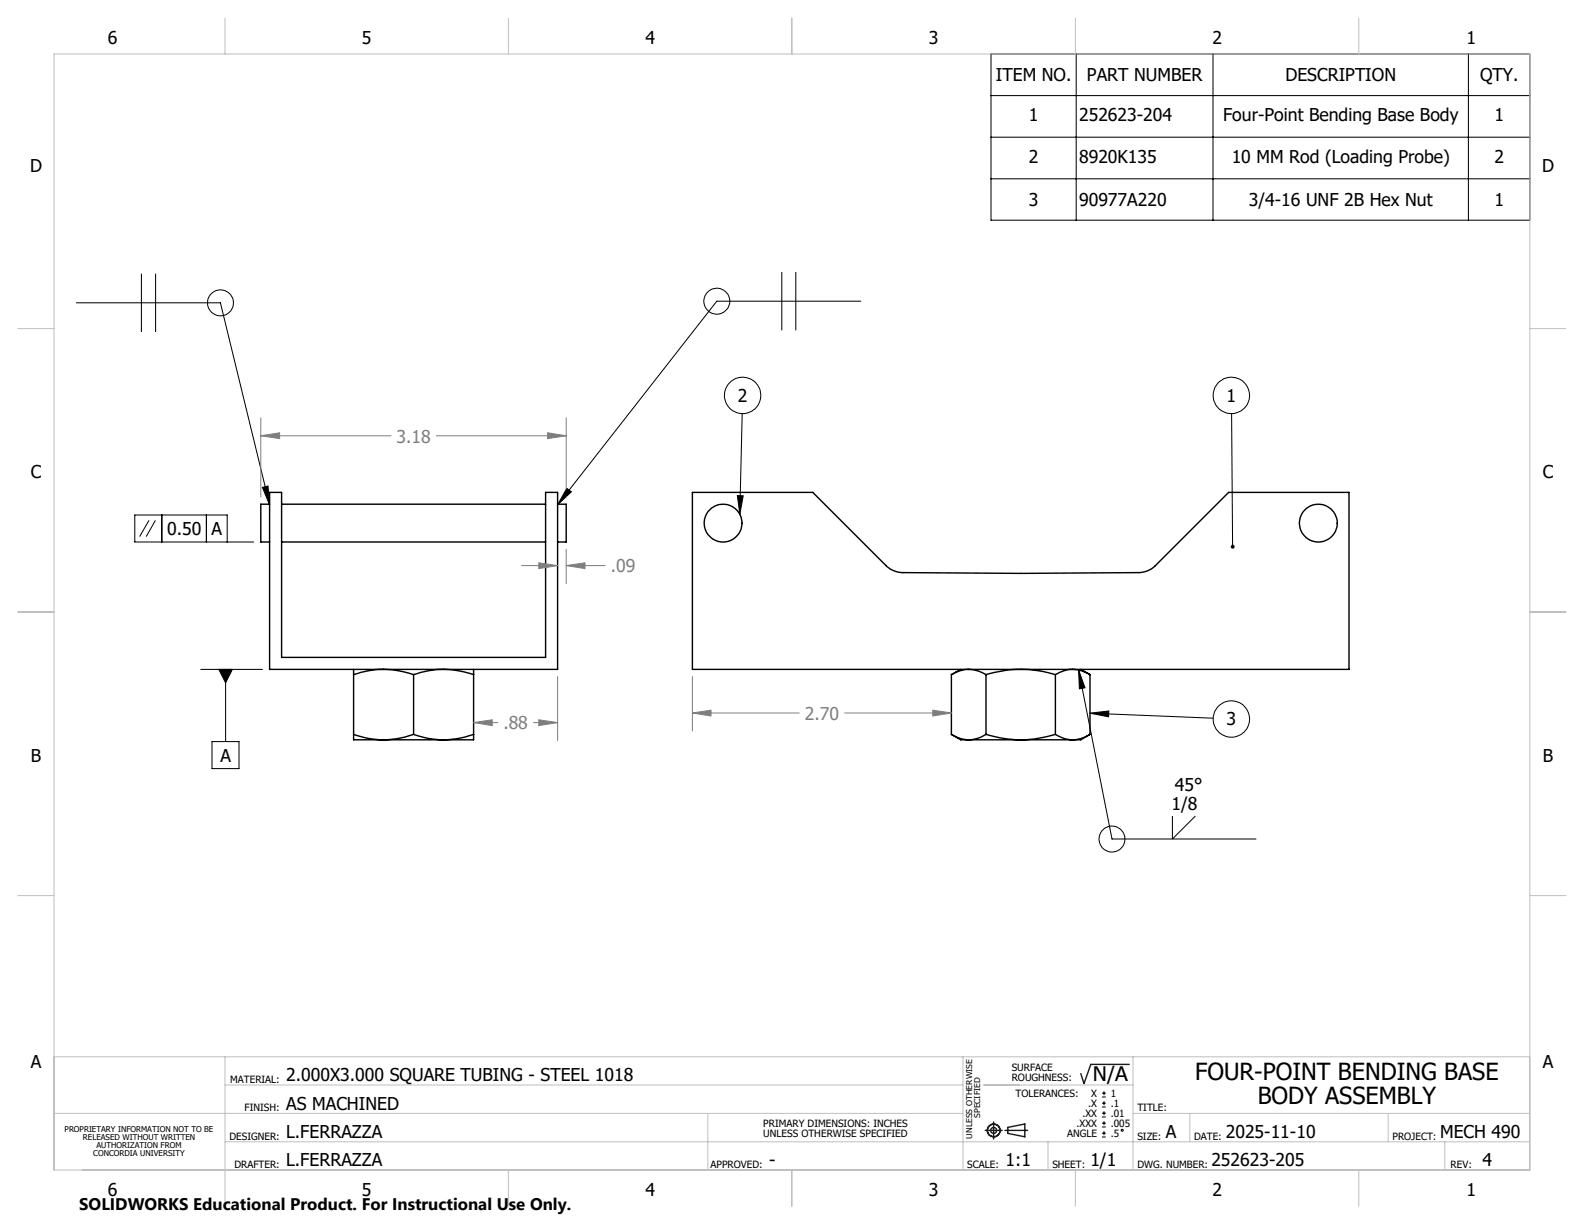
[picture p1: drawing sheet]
<svg xmlns="http://www.w3.org/2000/svg" width="279mm" height="216mm" viewBox="0 0 279 216" stroke-linecap="round" stroke-linejoin="round" font-family="sans-serif">
<g fill="none" stroke="#000" stroke-width=".25">
<path d="M47.6 88.9h-1.6v6.7h1.6M47.6 86.9h2.1v29.1h46.5v-29.1h2.2v31.2h-50.8zM49.7 95.6h46.5M49.7 88.9h46.5M98.4 88.9h1.5v6.7h-1.5M122.1 86.9h21.3l13.1 13 1.2 .8 1.3 .3a1407.2 1407.2 0 0 0 42.3 0l1.1-.3 1.2-.8 13.1-13h21.2v31.2h-115.8zM62.4 119a15.7 15.7 0 0 1 10.6 0M62.4 118.1v.9M62.4 119v10.5M73 119a15.7 15.7 0 0 1 10.5 0M73 119v10.5M83.5 118.1v.9"/>
<path d="M83.5 119v10.5M167.8 119a5.5 5.5 0 0 1 6.1 0M167.8 119v10.5M169.5 118.1l-1.7 .9M173.9 119a20.9 20.9 0 0 1 12.3 0M173.9 119v10.5M186.2 119a5.5 5.5 0 0 1 6.1 0M186.2 119v10.5M190.6 118.1l1.7 .9M192.3 119v10.5M62.4 129.5a15.3 15.3 0 0 0 5.3 1M62.4 129.5v.7a.3 .3 0 0 0 .1 .3 .3 .3 0 0 0 .4 0h4.8"/>
<path d="M67.7 130.5h10.5M73 129.5a16 16 0 0 1-5.3 1M73 129.5a15.3 15.3 0 0 0 5.2 1M83.5 129.5a16 16 0 0 1-5.3 1M83.5 129.5v1h-5.3M167.8 129.5a5.9 5.9 0 0 0 3.1 1M167.8 129.5l1.7 1h1.4M170.9 130.5h9.2M173.9 129.5a5.8 5.8 0 0 1-3 1M173.9 129.5a21.4 21.4 0 0 0 6.2 1M180.1 130.5h9.1M186.2 129.5a5.6 5.6 0 0 0 3 1"/>
<path d="M186.2 129.5a22.7 22.7 0 0 1-6.1 1M192.3 129.5a5.8 5.8 0 0 1-3.1 1M192.3 129.5l-1.7 1h-1.4"/>
<circle cx="127.5" cy="92.3" r="3.3"/>
<circle cx="232.5" cy="92.3" r="3.3"/>
</g>
<g fill="none" stroke="#000" stroke-width=".18">
<path d="M174.8 9.5h95v29.3h-95zM174.8 16.9h95M189.8 9.5v29.3M214 9.5v29.3M259 9.5v29.3M174.8 24.2h95M174.8 31.5h95M13.5 53.4h25.4l8.7 35.6M24.9 48.3v10.3M27.4 48.3v10.3M137.9 48v10.3M140.4 48v10.3"/>
<path d="M151.8 53.1h-25.4l-28 35.9M130.9 73l-.4 17.7M217.2 73l.2 23.4M26.3 91.8l-1.7 2.9M27.4 91.8l-1.6 2.9M28.5 90.8v4.8M36.4 90.8v4.8M40.1 95.6v-4.8h-16.3v4.8h20.9M46.3 86l1-.3 .3 3.3zM100 86.1l.8 .6-2.4 2.3zM130.1 87.4l1 .1-.6 3.2zM35.4 118.1h10.9"/>
<path d="M38.6 118.1h2.4l-1.2 2.3zM39.8 118.1v12.7M190.3 118.2l1.1 3.1-1 .2zM190.3 118.2l5.8 29.8h25.4M37.4 130.8h4.8v4.8h-4.8zM192.3 125.8l3.3-.4-.1 1zM192.3 125.8l21.7 .9M206.8 143.9v4.1l4.1-4.1M194.4 193.5h.7M194.4 192.8h.7M194.4 195.3h.7M194.4 194.6h.7"/>
<path d="M194.4 197h.7M194.4 196.4h.7M194.4 198.8h.7M194.4 198.1h.7M194.4 199.9h.7M194.7 192.5v.7M194.7 194.2v.7M194.7 196v.7M194.7 197.8v.7M194.7 199.5v.7M194.4 200.6h.7"/>
<circle cx="38.9" cy="53.4" r="2.28"/>
<circle cx="126.4" cy="53.1" r="2.29"/>
<circle cx="131" cy="69.7" r="3.2"/>
<circle cx="217.2" cy="69.8" r="3.2"/>
<circle cx="217.2" cy="126.8" r="3.2"/>
<circle cx="196.1" cy="148" r="2.29"/>
<circle cx="197.9" cy="199.4" r=".17"/>
</g>
<g fill="none" stroke="#808080" stroke-width=".18">
<path d="M46 76.9l3.3-.6v1.1zM46 73.7v14M46 76.9h23M76.9 76.9h23M96.6 76.3l3.3 .6-3.3 .5zM99.9 73.7v14M92 99.8h6.4M95 99.3l3.4 .5-3.4 .5zM99.9 99.8l3.3-.5v1zM99.9 96.9v6M99.9 99.8h6.9M98.4 119.3v11.3"/>
<path d="M122.1 119.3v9.6M83.5 127.5l3.3-.5v1zM83.5 127.5h4.3M94.1 127.5h4.3M95 127l3.4 .5-3.4 .5zM122.1 125.8l3.3-.5v1zM122.1 125.8h18.9M149 125.8h18.8M164.5 125.3l3.3 .5-3.3 .5z"/>
</g>
<g fill="none" stroke="#191924" stroke-width=".25">
<path d="M173.8 199.4h3M175.3 197.9v3M177.3 199.4h4M177.8 198.9l3-.6v2.2l-3-.6zM199.2 187.7h-6.8l-1.2 3.4-.6-1.7"/>
<circle cx="175.3" cy="199.4" r="1.11"/>
<circle cx="175.3" cy="199.4" r=".52"/>
</g>
<g fill="none" stroke="#c0c0c0" stroke-width=".18">
<path d="M9.5 9.5h260.3v196.9h-260.3zM39.7 3.2v6.3M89.7 3.2v6.3M139.7 3.2v6.4M189.7 3.2v6.3M239.7 3.2v6.3M3.1 58h6.4M269.8 58h6.4M3.1 107.9h6.4M269.8 107.9h6.4M3.1 158h6.4M269.8 158h6.4"/>
<path d="M9.5 186.4h260.3M9.5 196.4h160.4M39.7 186.4v26.4M39.7 191.4h130.2M124.8 196.4v10M169.9 186.4v20M173.5 191.4h26.3M199.8 196.4h70M199.8 186.4v20M209.9 196.4v5M244.9 196.4v5M39.7 201.4h230.1"/>
<path d="M89.7 206.4v6.4M139.7 206.4v6.4M184.9 201.4v5M189.7 206.4v6.4M239.7 206.4v6.4M254.8 201.4v5"/>
</g>
<path d="M38.6 118.1l1.2 2.3 1.2-2.3zM100 86.1l.8 .6-2.4 2.3zM46.3 86l1-.3 .3 3.3zM130.1 87.4l1 .1-.6 3.2zM217.2 96.2a.33 .33 0 0 0-.1 .4 .33 .33 0 0 0 .3 .2v-.4v.4a.34 .34 0 0 0 .3-.5 .34 .34 0 0 0-.5-.1zM192.3 125.8l3.3-.4-.1 1zM190.3 118.2l1.1 3.1-1 .2z" fill="#000"/>
<path d="M46 76.9l3.3-.6v1.1zM96.6 76.3l3.3 .6-3.3 .5zM95 127l3.4 .5-3.4 .5zM83.5 127.5l3.3-.5v1zM99.9 99.8l3.3-.5v1zM95 99.3l3.4 .5-3.4 .5zM122.1 125.8l3.3-.5v1zM164.5 125.3l3.3 .5-3.3 .5z" fill="#808080"/>
<g font-size="4.2">
<text x="210.8" y="190.5">FOUR-POINT BENDING BASE</text>
<text x="221.9" y="194.7">BODY ASSEMBLY</text>
</g>
<text font-size="3.5" x="192.8" y="190.6">N/A</text>
<g font-size="3.1">
<text x="19" y="7.8">6</text>
<text x="63.9" y="7.8">5</text>
<text x="113.9" y="7.8">4</text>
<text x="163.9" y="7.8">3</text>
<text x="213.8" y="7.8">2</text>
<text x="258.7" y="7.8">1</text>
<text x="175.7" y="14.3">ITEM NO.</text>
<text x="191.7" y="14.3">PART NUMBER</text>
<text x="226.7" y="14.3">DESCRIPTION</text>
<text x="261.1" y="14.3">QTY.</text>
<text x="181.5" y="21.4">1</text>
<text x="190.3" y="21.4">252623-204</text>
<text x="215.7" y="21.4">Four-Point Bending Base Body</text>
<text x="263.6" y="21.4">1</text>
<text x="181.5" y="28.7">2</text>
<text x="190.3" y="28.7">8920K135</text>
<text x="217.3" y="28.7">10 MM Rod (Loading Probe)</text>
<text x="263.6" y="28.7">2</text>
<text x="5.3" y="30.4">D</text>
<text x="272" y="30.4">D</text>
<text x="181.5" y="36.3">3</text>
<text x="190.3" y="36.3">90977A220</text>
<text x="220.3" y="36.3">3/4-16 UNF 2B Hex Nut</text>
<text x="263.6" y="36.3">1</text>
<text x="130.2" y="70.9">2</text>
<text x="216.4" y="70.9">1</text>
<text x="5.4" y="84.4">C</text>
<text x="272.1" y="84.4">C</text>
<text x="29.5" y="94.4">0.50</text>
<text x="37.3" y="94.4">A</text>
<text x="216.4" y="128">3</text>
<text x="5.4" y="134.4">B</text>
<text x="38.9" y="134.4">A</text>
<text x="272.1" y="134.4">B</text>
<text x="206.6" y="142.9">1/8</text>
<text x="207.2" y="139.5">45°</text>
<text x="5.4" y="188.4">A</text>
<text x="50.5" y="190.7">2.000X3.000 SQUARE TUBING - STEEL 1018</text>
<text x="272.1" y="188.4">A</text>
<text x="50.5" y="195.7">AS MACHINED</text>
<text x="50.5" y="200.7">L.FERRAZZA</text>
<text x="205.7" y="200.7">A</text>
<text x="216.2" y="200.7">2025-11-10</text>
<text x="254" y="200.7">MECH 490</text>
<text x="50.5" y="205.7">L.FERRAZZA</text>
<text x="135.7" y="205.7">-</text>
<text x="177.4" y="205.7">1:1</text>
<text x="192.3" y="205.7">1/1</text>
<text x="213.7" y="205.7">252623-205</text>
<text x="261.5" y="205.7">4</text>
<text x="19" y="211">6</text>
<text x="63.9" y="211">5</text>
<text x="113.9" y="211">4</text>
<text x="163.9" y="211">3</text>
<text x="213.8" y="211">2</text>
<text x="258.7" y="211">1</text>
</g>
<g font-size="3.1" fill="#808080">
<text x="69.9" y="78.1">3.18</text>
<text x="107.7" y="101">.09</text>
<text x="88.8" y="128.7">.88</text>
<text x="142" y="127">2.70</text>
</g>
<text font-size="3" x="14" y="213.5">SOLIDWORKS Educational Product. For Instructional Use Only.</text>
<g font-size="1.8">
<text x="40.6" y="191">MATERIAL:</text>
<text x="178.5" y="189">SURFACE</text>
<text x="178.5" y="190.8">ROUGHNESS:</text>
<text x="43.1" y="196">FINISH:</text>
<text x="179.1" y="193.5">TOLERANCES:</text>
<text x="190.9" y="197">.XX</text>
<text x="191.9" y="195.3">.X</text>
<text x="192.5" y="193.5">X</text>
<text x="195.9" y="193.5">1</text>
<text x="195.9" y="195.3">.1</text>
<text x="195.9" y="197">.01</text>
<text x="200.6" y="196">TITLE:</text>
<text x="40.5" y="201">DESIGNER:</text>
<text x="134.6" y="198.8">PRIMARY DIMENSIONS: INCHES</text>
<text x="134.6" y="200.5">UNLESS OTHERWISE SPECIFIED</text>
<text x="188.2" y="200.6">ANGLE</text>
<text x="189.9" y="198.8">.XXX</text>
<text x="195.9" y="198.8">.005</text>
<text x="195.9" y="200.6">.5</text>
<text x="200.6" y="201">SIZE:</text>
<text x="210.6" y="201">DATE:</text>
<text x="245.6" y="201">PROJECT:</text>
<text x="41.3" y="206">DRAFTER:</text>
<text x="125.3" y="206">APPROVED:</text>
<text x="170.6" y="206">SCALE:</text>
<text x="185.6" y="206">SHEET:</text>
<text x="200.6" y="206">DWG. NUMBER:</text>
<text x="255.9" y="206">REV:</text>
</g>
<g font-size="1.4">
<text x="172.9" y="197.2" transform="rotate(-90 172.9 197.2)">SPECIFIED</text>
<text x="11.4" y="199.7">PROPRIETARY INFORMATION NOT TO BE</text>
<text x="14.6" y="201.1">RELEASED WITHOUT WRITTEN</text>
<text x="16.5" y="203.9">CONCORDIA UNIVERSITY</text>
<text x="17" y="202.5">AUTHORIZATION FROM</text>
<text x="171.5" y="200.8" transform="rotate(-90 171.5 200.8)">UNLESS OTHERWISE</text>
</g>
</svg>
